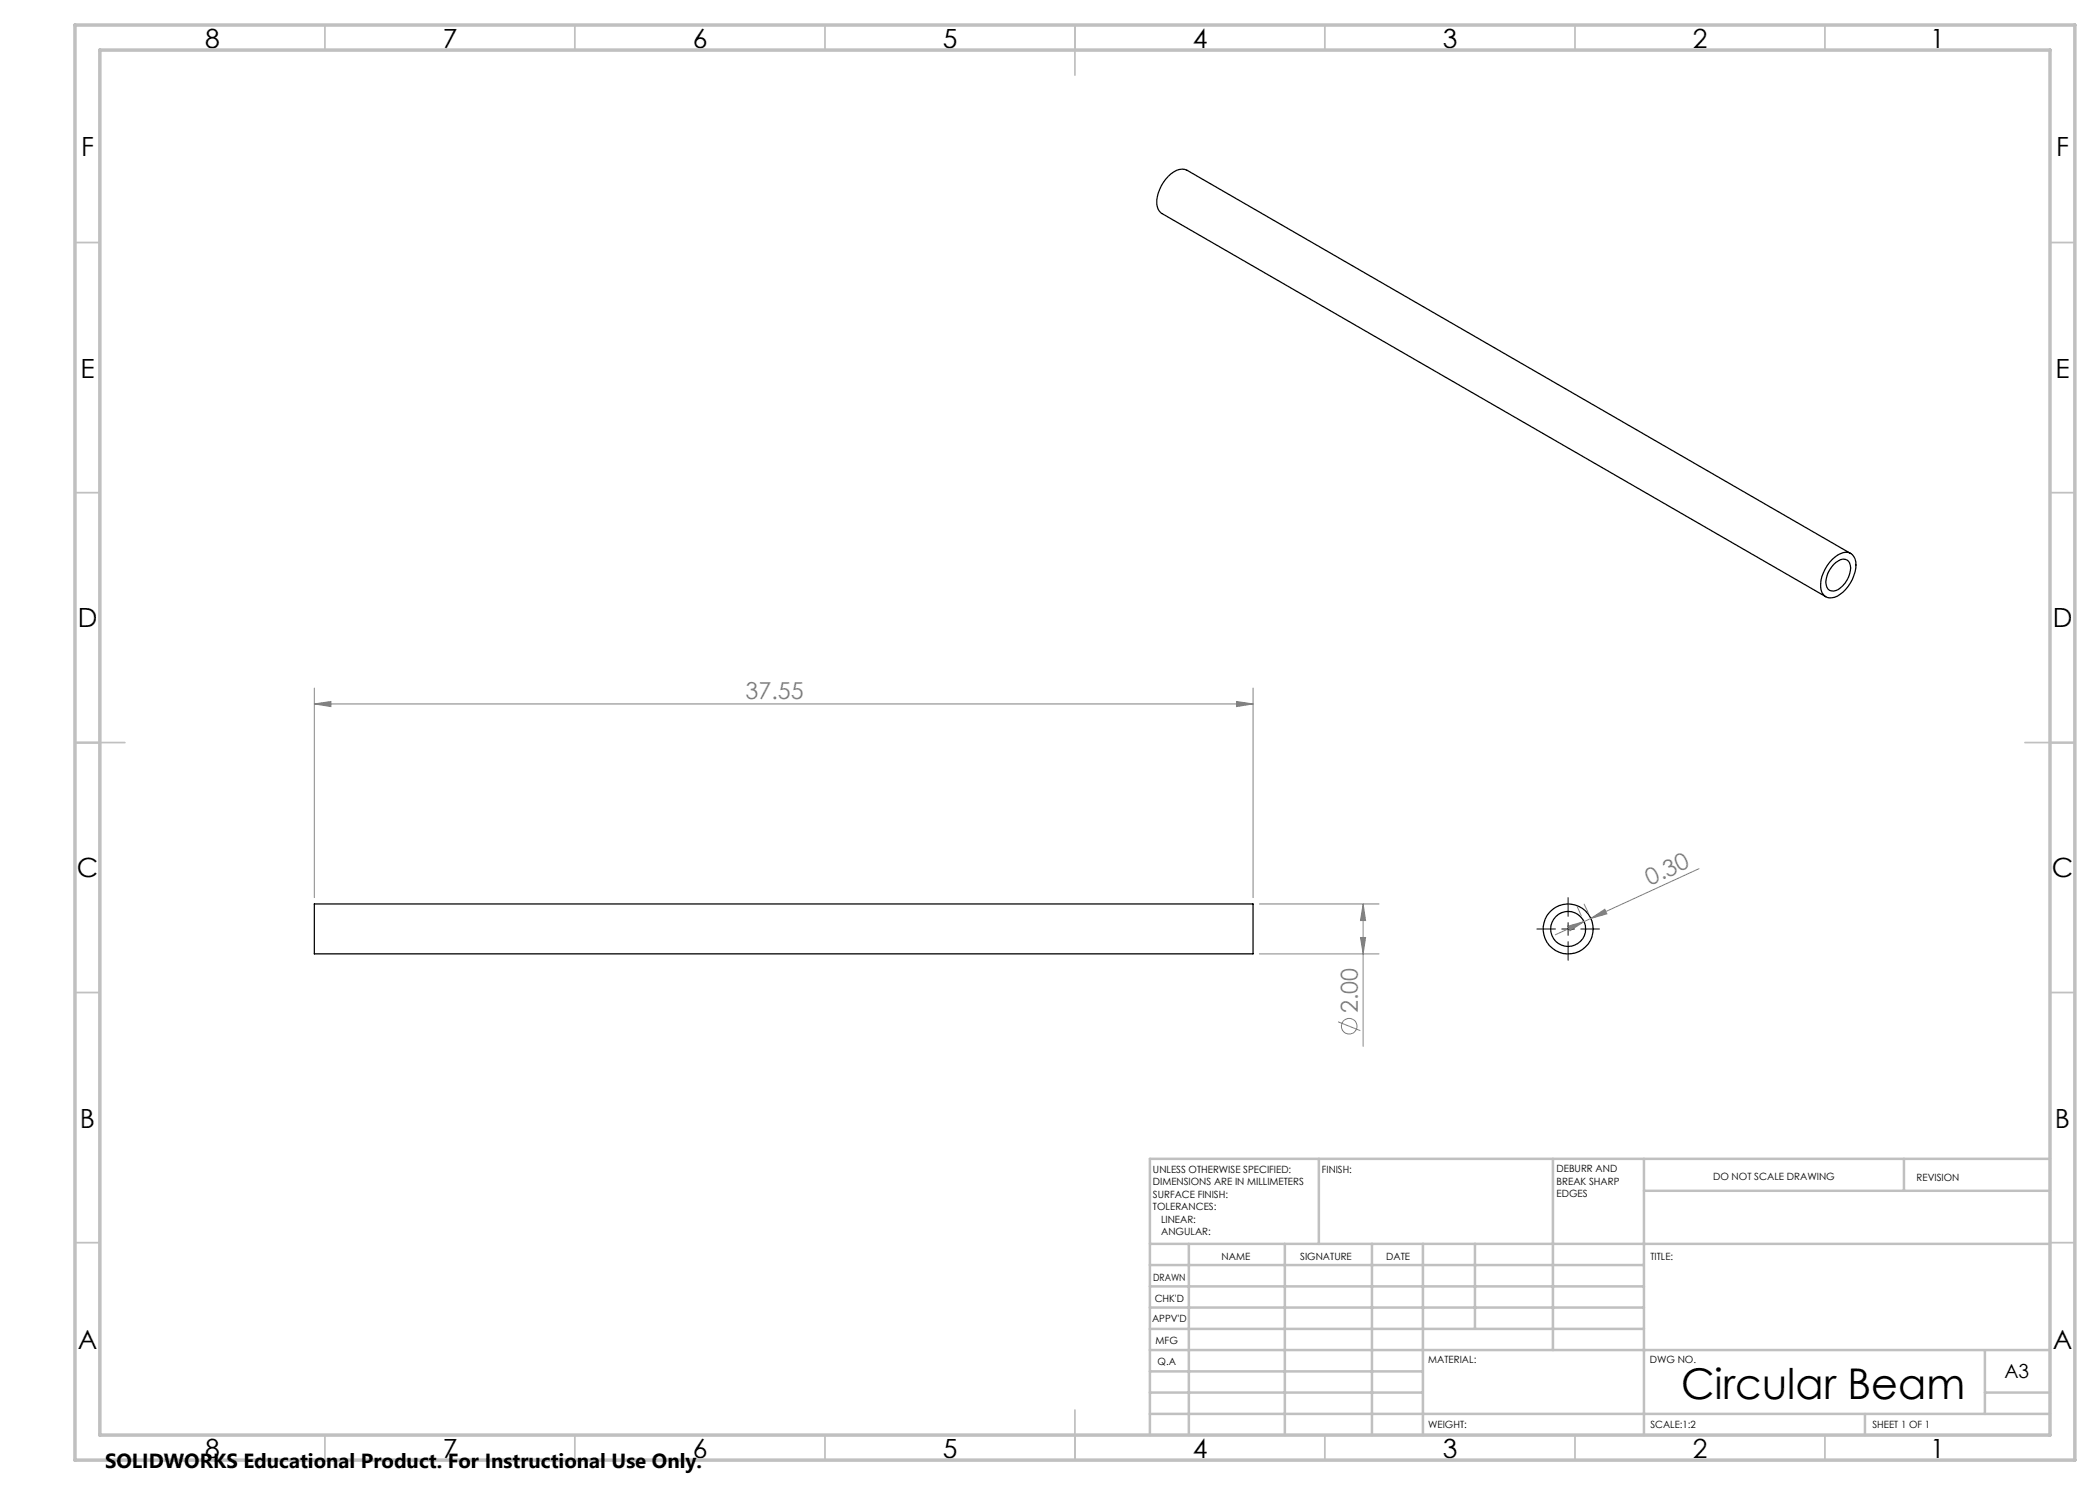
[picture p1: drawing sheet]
<svg xmlns="http://www.w3.org/2000/svg" width="420mm" height="297mm" viewBox="0 0 420 297" stroke-linecap="round" stroke-linejoin="round" font-family="sans-serif">
<g fill="none" stroke="#000" stroke-width=".25">
<path d="M366.4 111.9a4 4 0 0 1 3.3-1.4 2.58 2.58 0 0 1 1.5 3.2 7.6 7.6 0 0 1-4.2 5.7 2.02 2.02 0 0 1-2.9-2 7.7 7.7 0 0 1 2.3-5.5zM366.7 112.9a2.12 2.12 0 0 1 3-.6 4.1 4.1 0 0 1-1.1 4.8 2.12 2.12 0 0 1-3 .7 4.1 4.1 0 0 1 1.1-4.9zM370.1 110.7l-132.7-76.7a3.3 3.3 0 0 0-3.8 1.3 7.5 7.5 0 0 0-2.1 6 2.08 2.08 0 0 0 .9 1.4l132.8 76.6M62.9 180.8h187.7v10h-187.7z"/>
<circle cx="313.6" cy="185.8" r="3.5"/>
<circle cx="313.6" cy="185.8" r="5"/>
</g>
<g fill="none" stroke="#808080" stroke-width=".2">
<path d="M62.9 137.6v41.9M250.6 137.6v41.9M62.9 140.8l3.3-.5v1zM62.9 140.8h187.7M247.3 140.3l3.3 .5-3.3 .5zM339.8 173.7l-21.6 10M251.9 180.8h23.9M251.9 190.8h23.9M272.1 187.5h1l-.5 3.3zM272.6 180.8l.5 3.3h-1zM272.6 180.8v28.5M313.6 185.2l3.2-.9-2.8 1.9z"/>
<path d="M315.5 181.4l.8 1.8M316.8 184.3l-5.8 2.7M316.8 180.8l.8 1.8M318.2 183.7l-1.4 .6M318.2 183.7l2.8-1.8 .4 .9zM267.6 204.4l4.5 1.7"/>
<circle cx="269.8" cy="205.2" r="1.55"/>
</g>
<path d="M313.6 179.5v3.8M307.4 185.8h3.7M312.3 185.8h2.6M313.6 184.5v2.6M313.6 188.3v3.7M316.2 185.8h3.7" fill="none" stroke="#000" stroke-width=".2"/>
<g fill="none" stroke="#c0c0c0" stroke-width=".35">
<path d="M65 5v5M115 5v5M165 5v5M215 5v10M265 5v5M315 5v5M365 5v5M15 48.5h5M410 48.5h5M15 98.5h5M410 98.5h5M15 148.5h10"/>
<path d="M405 148.5h10M15 198.5h5M410 198.5h5M15 248.5h5M410 248.5h5M65 287v5M115 287v5M165 287v5M215 282v10M265 287v5M315 287v5M365 287v5"/>
</g>
<g fill="none" stroke="#c0c0c0" stroke-width=".5">
<path d="M263.8 231.8v17M310.6 231.8v38.2M328.8 231.8v55.2M328.8 238.2h81.2M380.8 231.8v6.4M410 231.8h-180v55.2M230 248.8h180M230 257.3h98.8M230 253h98.8M237.8 248.8v38.2M257 248.8v38.2M274.4 248.8v38.2"/>
<path d="M284.6 248.8v38.2M295 248.8v17M230 265.8h98.8M230 261.5h98.8M230 278.5h54.6M230 274.3h54.6M230 270h180M397 278.5h13M397 270v12.8M230 282.8h180M373 282.8v4.2"/>
</g>
<path d="M15 5h400v287h-400zM20 10h390v277h-390z" fill="none" stroke="#c0c0c0" stroke-width=".7"/>
<g fill="#808080">
<path d="M247.3 140.3l3.3 .5-3.3 .5zM62.9 140.8l3.3-.5v1z"/>
<path d="M313.6 185.2l3.2-.9-2.8 1.9zM318.2 183.7l2.8-1.8 .4 .9z"/>
<path d="M272.6 180.8l.5 3.3h-1zM272.1 187.5h1l-.5 3.3z"/>
</g>
<text font-size="8.5" x="336.2" y="279.7">Circular Beam</text>
<g font-size="5.3">
<text x="41" y="9.5">8</text>
<text x="88.5" y="9.5">7</text>
<text x="138.5" y="9.5">6</text>
<text x="188.5" y="9.5">5</text>
<text x="238.5" y="9.5">4</text>
<text x="288.5" y="9.5">3</text>
<text x="338.5" y="9.5">2</text>
<text x="386" y="9.5">1</text>
<text x="16.2" y="31.3">F</text>
<text x="411.2" y="31.3">F</text>
<text x="16.1" y="75.5">E</text>
<text x="411.1" y="75.5">E</text>
<text x="15.5" y="125.5">D</text>
<text x="410.5" y="125.5">D</text>
<text x="15.4" y="175.5">C</text>
<text x="410.4" y="175.5">C</text>
<text x="16" y="225.5">B</text>
<text x="411" y="225.5">B</text>
<text x="15.5" y="269.8">A</text>
<text x="410.5" y="269.8">A</text>
<text x="41" y="291.5">8</text>
<text x="88.5" y="291.5">7</text>
<text x="138.5" y="291.5">6</text>
<text x="188.5" y="291.5">5</text>
<text x="238.5" y="291.5">4</text>
<text x="288.5" y="291.5">3</text>
<text x="338.5" y="291.5">2</text>
<text x="386" y="291.5">1</text>
</g>
<g font-size="4.7" fill="#808080">
<text x="149.1" y="139.8">37.55</text>
<text x="330" y="177.1" transform="rotate(-25 330 177.1)">0.30</text>
<text x="271.6" y="202.7" transform="rotate(-90 271.6 202.7)">2.00</text>
</g>
<text font-size="4.1" x="21" y="293.7">SOLIDWORKS Educational Product. For Instructional Use Only.</text>
<text font-size="3.9" x="400.9" y="275.5">A3</text>
<g font-size="2">
<text x="230.6" y="234.6">UNLESS OTHERWISE SPECIFIED:</text>
<text x="230.6" y="237.1">DIMENSIONS ARE IN MILLIMETERS</text>
<text x="230.6" y="239.6">SURFACE FINISH:</text>
<text x="264.4" y="234.6">FINISH:</text>
<text x="311.3" y="234.5">DEBURR AND</text>
<text x="311.3" y="237">BREAK SHARP</text>
<text x="311.3" y="239.5">EDGES</text>
<text x="342.6" y="236">DO NOT SCALE DRAWING</text>
<text x="383.3" y="236.2">REVISION</text>
<text x="230.6" y="242.1">TOLERANCES:</text>
<text x="232.2" y="244.6">LINEAR:</text>
<text x="232.2" y="247.1">ANGULAR:</text>
<text x="244.3" y="252">NAME</text>
<text x="260" y="251.9">SIGNATURE</text>
<text x="277.2" y="251.9">DATE</text>
<text x="330.1" y="251.9">TITLE:</text>
<text x="230.6" y="256.1">DRAWN</text>
<text x="230.9" y="260.3">CHK'D</text>
<text x="230.4" y="264.4">APPV'D</text>
<text x="231.1" y="268.8">MFG</text>
<text x="231.5" y="273">Q.A</text>
<text x="285.6" y="272.5">MATERIAL:</text>
<text x="330" y="272.5">DWG NO.</text>
<text x="285.6" y="285.5">WEIGHT:</text>
<text x="330.1" y="285.6">SCALE:1:2</text>
<text x="374.5" y="285.6">SHEET 1 OF 1</text>
</g>
</svg>
